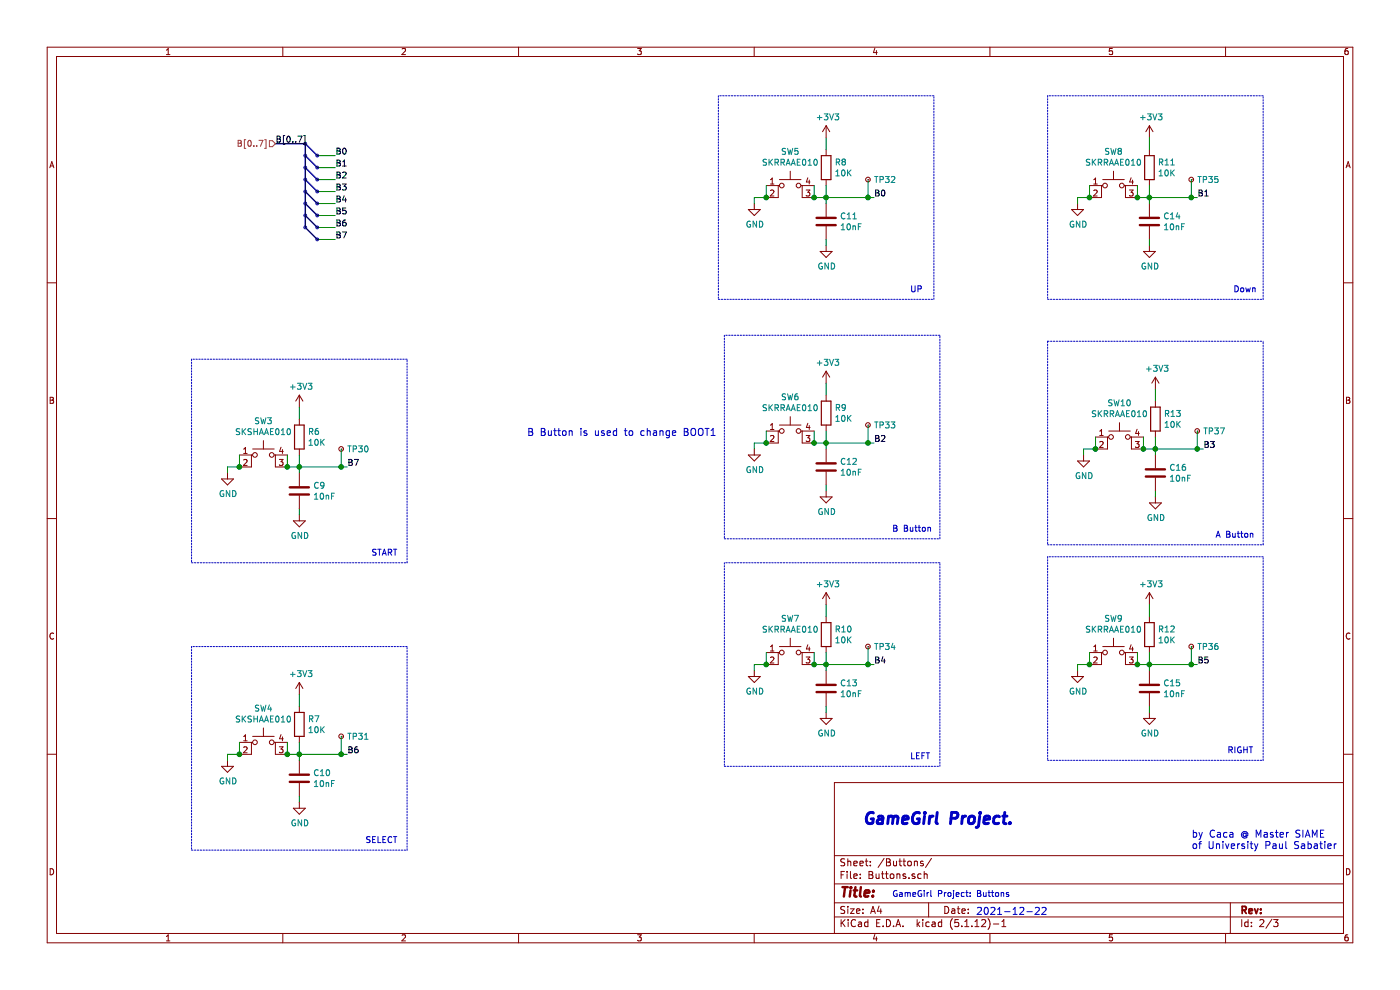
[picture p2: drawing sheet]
EESchema Schematic File Version 4
EELAYER 30 0
EELAYER END
$Descr A4 11693 8268
encoding utf-8
Sheet 2 3
Title ""
Date ""
Rev ""
Comp ""
Comment1 ""
Comment2 ""
Comment3 ""
Comment4 ""
$EndDescr
Text HLabel 2300 1200 0    50   Input ~ 0
B[0..7]
Wire Bus Line
	2300 1200 2550 1200
Entry Bus Bus
	2550 1200 2650 1300
Wire Wire Line
	2650 1300 2800 1300
Entry Bus Bus
	2550 1300 2650 1400
Wire Wire Line
	2650 1400 2800 1400
Entry Bus Bus
	2550 1400 2650 1500
Wire Wire Line
	2650 1500 2800 1500
Entry Bus Bus
	2550 1500 2650 1600
Wire Wire Line
	2650 1600 2800 1600
Entry Bus Bus
	2550 1600 2650 1700
Wire Wire Line
	2650 1700 2800 1700
Entry Bus Bus
	2550 1700 2650 1800
Wire Wire Line
	2650 1800 2800 1800
Entry Bus Bus
	2550 1800 2650 1900
Wire Wire Line
	2650 1900 2800 1900
Entry Bus Bus
	2550 1900 2650 2000
Wire Wire Line
	2650 2000 2800 2000
Text Label 2800 1300 0    50   ~ 0
B0
Text Label 2800 1400 0    50   ~ 0
B1
Text Label 2800 1500 0    50   ~ 0
B2
Text Label 2800 1600 0    50   ~ 0
B3
Text Label 2800 1700 0    50   ~ 0
B4
Text Label 2800 1800 0    50   ~ 0
B5
Text Label 2800 1900 0    50   ~ 0
B6
Text Label 2800 2000 0    50   ~ 0
B7
$Comp
L Switch:SW_MEC_5E SW5
U 1 1
P 6600 1650
F 0 "SW5" H 6600 2035 50  0000 C CNN
F 1 "SKRRAAE010" H 6600 1944 50  0000 C CNN
F 2 "GameGirl:SKRR" H 6600 1950 50  0001 C CNN
F 3 "http://www.apem.com/int/index.php?controller=attachment&id_attachment=1371" H 6600 1950 50  0001 C CNN
	1    6600 1650
	1    0    0    -1  
$EndComp
Wire Wire Line
	6400 1650 6400 1550
Wire Wire Line
	6800 1650 6800 1550
Wire Wire Line
	6400 1650 6300 1650
Wire Wire Line
	6300 1650 6300 1700
Connection ~ 6400 1650
$Comp
L power:GND #PWR037
U 1 1
P 6300 1700
F 0 "#PWR037" H 6300 1450 50  0001 C CNN
F 1 "GND" H 6305 1527 50  0000 C CNN
F 2 "" H 6300 1700 50  0001 C CNN
F 3 "" H 6300 1700 50  0001 C CNN
	1    6300 1700
	1    0    0    -1  
$EndComp
$Comp
L Device:R R8
U 1 1
P 6900 1400
F 0 "R8" H 6970 1446 50  0000 L CNN
F 1 "10K" H 6970 1355 50  0000 L CNN
F 2 "Resistor_SMD:R_0603_1608Metric_Pad0.98x0.95mm_HandSolder" V 6830 1400 50  0001 C CNN
F 3 "~" H 6900 1400 50  0001 C CNN
	1    6900 1400
	1    0    0    -1  
$EndComp
Wire Wire Line
	6900 1550 6900 1650
Wire Wire Line
	6900 1250 6900 1150
$Comp
L Device:C C11
U 1 1
P 6900 1850
F 0 "C11" H 7015 1896 50  0000 L CNN
F 1 "10nF" H 7015 1805 50  0000 L CNN
F 2 "Capacitor_SMD:C_0603_1608Metric_Pad1.08x0.95mm_HandSolder" H 6938 1700 50  0001 C CNN
F 3 "~" H 6900 1850 50  0001 C CNN
	1    6900 1850
	1    0    0    -1  
$EndComp
Wire Wire Line
	6900 1650 6900 1700
Connection ~ 6900 1650
$Comp
L power:GND #PWR041
U 1 1
P 6900 2050
F 0 "#PWR041" H 6900 1800 50  0001 C CNN
F 1 "GND" H 6905 1877 50  0000 C CNN
F 2 "" H 6900 2050 50  0001 C CNN
F 3 "" H 6900 2050 50  0001 C CNN
	1    6900 2050
	1    0    0    -1  
$EndComp
Wire Wire Line
	6900 2000 6900 2050
Connection ~ 6800 1650
Wire Wire Line
	6800 1650 6900 1650
Wire Wire Line
	6900 1650 7250 1650
Text Label 7300 1650 0    50   ~ 0
B0
$Comp
L Switch:SW_MEC_5E SW6
U 1 1
P 6600 3700
F 0 "SW6" H 6600 4085 50  0000 C CNN
F 1 "SKRRAAE010" H 6600 3994 50  0000 C CNN
F 2 "GameGirl:SKRR" H 6600 4000 50  0001 C CNN
F 3 "http://www.apem.com/int/index.php?controller=attachment&id_attachment=1371" H 6600 4000 50  0001 C CNN
	1    6600 3700
	1    0    0    -1  
$EndComp
Wire Wire Line
	6400 3700 6400 3600
Wire Wire Line
	6800 3700 6800 3600
Wire Wire Line
	6400 3700 6300 3700
Wire Wire Line
	6300 3700 6300 3750
Connection ~ 6400 3700
$Comp
L power:GND #PWR038
U 1 1
P 6300 3750
F 0 "#PWR038" H 6300 3500 50  0001 C CNN
F 1 "GND" H 6305 3577 50  0000 C CNN
F 2 "" H 6300 3750 50  0001 C CNN
F 3 "" H 6300 3750 50  0001 C CNN
	1    6300 3750
	1    0    0    -1  
$EndComp
$Comp
L Device:R R9
U 1 1
P 6900 3450
F 0 "R9" H 6970 3496 50  0000 L CNN
F 1 "10K" H 6970 3405 50  0000 L CNN
F 2 "Resistor_SMD:R_0603_1608Metric_Pad0.98x0.95mm_HandSolder" V 6830 3450 50  0001 C CNN
F 3 "~" H 6900 3450 50  0001 C CNN
	1    6900 3450
	1    0    0    -1  
$EndComp
Wire Wire Line
	6900 3600 6900 3700
Wire Wire Line
	6900 3300 6900 3200
$Comp
L Device:C C12
U 1 1
P 6900 3900
F 0 "C12" H 7015 3946 50  0000 L CNN
F 1 "10nF" H 7015 3855 50  0000 L CNN
F 2 "Capacitor_SMD:C_0603_1608Metric_Pad1.08x0.95mm_HandSolder" H 6938 3750 50  0001 C CNN
F 3 "~" H 6900 3900 50  0001 C CNN
	1    6900 3900
	1    0    0    -1  
$EndComp
Wire Wire Line
	6900 3700 6900 3750
Connection ~ 6900 3700
$Comp
L power:GND #PWR043
U 1 1
P 6900 4100
F 0 "#PWR043" H 6900 3850 50  0001 C CNN
F 1 "GND" H 6905 3927 50  0000 C CNN
F 2 "" H 6900 4100 50  0001 C CNN
F 3 "" H 6900 4100 50  0001 C CNN
	1    6900 4100
	1    0    0    -1  
$EndComp
Wire Wire Line
	6900 4050 6900 4100
Connection ~ 6800 3700
Wire Wire Line
	6800 3700 6900 3700
Wire Wire Line
	6900 3700 7250 3700
Text Label 7300 3700 0    50   ~ 0
B2
$Comp
L Switch:SW_MEC_5E SW7
U 1 1
P 6600 5550
F 0 "SW7" H 6600 5935 50  0000 C CNN
F 1 "SKRRAAE010" H 6600 5844 50  0000 C CNN
F 2 "GameGirl:SKRR" H 6600 5850 50  0001 C CNN
F 3 "http://www.apem.com/int/index.php?controller=attachment&id_attachment=1371" H 6600 5850 50  0001 C CNN
	1    6600 5550
	1    0    0    -1  
$EndComp
Wire Wire Line
	6400 5550 6400 5450
Wire Wire Line
	6800 5550 6800 5450
Wire Wire Line
	6400 5550 6300 5550
Wire Wire Line
	6300 5550 6300 5600
Connection ~ 6400 5550
$Comp
L power:GND #PWR039
U 1 1
P 6300 5600
F 0 "#PWR039" H 6300 5350 50  0001 C CNN
F 1 "GND" H 6305 5427 50  0000 C CNN
F 2 "" H 6300 5600 50  0001 C CNN
F 3 "" H 6300 5600 50  0001 C CNN
	1    6300 5600
	1    0    0    -1  
$EndComp
$Comp
L Device:R R10
U 1 1
P 6900 5300
F 0 "R10" H 6970 5346 50  0000 L CNN
F 1 "10K" H 6970 5255 50  0000 L CNN
F 2 "Resistor_SMD:R_0603_1608Metric_Pad0.98x0.95mm_HandSolder" V 6830 5300 50  0001 C CNN
F 3 "~" H 6900 5300 50  0001 C CNN
	1    6900 5300
	1    0    0    -1  
$EndComp
Wire Wire Line
	6900 5450 6900 5550
Wire Wire Line
	6900 5150 6900 5050
$Comp
L Device:C C13
U 1 1
P 6900 5750
F 0 "C13" H 7015 5796 50  0000 L CNN
F 1 "10nF" H 7015 5705 50  0000 L CNN
F 2 "Capacitor_SMD:C_0603_1608Metric_Pad1.08x0.95mm_HandSolder" H 6938 5600 50  0001 C CNN
F 3 "~" H 6900 5750 50  0001 C CNN
	1    6900 5750
	1    0    0    -1  
$EndComp
Wire Wire Line
	6900 5550 6900 5600
Connection ~ 6900 5550
$Comp
L power:GND #PWR045
U 1 1
P 6900 5950
F 0 "#PWR045" H 6900 5700 50  0001 C CNN
F 1 "GND" H 6905 5777 50  0000 C CNN
F 2 "" H 6900 5950 50  0001 C CNN
F 3 "" H 6900 5950 50  0001 C CNN
	1    6900 5950
	1    0    0    -1  
$EndComp
Wire Wire Line
	6900 5900 6900 5950
Connection ~ 6800 5550
Wire Wire Line
	6800 5550 6900 5550
Wire Wire Line
	6900 5550 7250 5550
Text Label 7300 5550 0    50   ~ 0
B4
$Comp
L Switch:SW_MEC_5E SW8
U 1 1
P 9300 1650
F 0 "SW8" H 9300 2035 50  0000 C CNN
F 1 "SKRRAAE010" H 9300 1944 50  0000 C CNN
F 2 "GameGirl:SKRR" H 9300 1950 50  0001 C CNN
F 3 "http://www.apem.com/int/index.php?controller=attachment&id_attachment=1371" H 9300 1950 50  0001 C CNN
	1    9300 1650
	1    0    0    -1  
$EndComp
Wire Wire Line
	9100 1650 9100 1550
Wire Wire Line
	9500 1650 9500 1550
Wire Wire Line
	9100 1650 9000 1650
Wire Wire Line
	9000 1650 9000 1700
Connection ~ 9100 1650
$Comp
L power:GND #PWR046
U 1 1
P 9000 1700
F 0 "#PWR046" H 9000 1450 50  0001 C CNN
F 1 "GND" H 9005 1527 50  0000 C CNN
F 2 "" H 9000 1700 50  0001 C CNN
F 3 "" H 9000 1700 50  0001 C CNN
	1    9000 1700
	1    0    0    -1  
$EndComp
$Comp
L Device:R R11
U 1 1
P 9600 1400
F 0 "R11" H 9670 1446 50  0000 L CNN
F 1 "10K" H 9670 1355 50  0000 L CNN
F 2 "Resistor_SMD:R_0603_1608Metric_Pad0.98x0.95mm_HandSolder" V 9530 1400 50  0001 C CNN
F 3 "~" H 9600 1400 50  0001 C CNN
	1    9600 1400
	1    0    0    -1  
$EndComp
Wire Wire Line
	9600 1550 9600 1650
Wire Wire Line
	9600 1250 9600 1150
$Comp
L Device:C C14
U 1 1
P 9600 1850
F 0 "C14" H 9715 1896 50  0000 L CNN
F 1 "10nF" H 9715 1805 50  0000 L CNN
F 2 "Capacitor_SMD:C_0603_1608Metric_Pad1.08x0.95mm_HandSolder" H 9638 1700 50  0001 C CNN
F 3 "~" H 9600 1850 50  0001 C CNN
	1    9600 1850
	1    0    0    -1  
$EndComp
Wire Wire Line
	9600 1650 9600 1700
Connection ~ 9600 1650
$Comp
L power:GND #PWR050
U 1 1
P 9600 2050
F 0 "#PWR050" H 9600 1800 50  0001 C CNN
F 1 "GND" H 9605 1877 50  0000 C CNN
F 2 "" H 9600 2050 50  0001 C CNN
F 3 "" H 9600 2050 50  0001 C CNN
	1    9600 2050
	1    0    0    -1  
$EndComp
Wire Wire Line
	9600 2000 9600 2050
Connection ~ 9500 1650
Wire Wire Line
	9500 1650 9600 1650
Wire Wire Line
	9600 1650 9950 1650
Text Label 10000 1650 0    50   ~ 0
B1
$Comp
L Switch:SW_MEC_5E SW10
U 1 1
P 9350 3750
F 0 "SW10" H 9350 4135 50  0000 C CNN
F 1 "SKRRAAE010" H 9350 4044 50  0000 C CNN
F 2 "GameGirl:SKRR" H 9350 4050 50  0001 C CNN
F 3 "http://www.apem.com/int/index.php?controller=attachment&id_attachment=1371" H 9350 4050 50  0001 C CNN
	1    9350 3750
	1    0    0    -1  
$EndComp
Wire Wire Line
	9150 3750 9150 3650
Wire Wire Line
	9550 3750 9550 3650
Wire Wire Line
	9150 3750 9050 3750
Wire Wire Line
	9050 3750 9050 3800
Connection ~ 9150 3750
$Comp
L power:GND #PWR048
U 1 1
P 9050 3800
F 0 "#PWR048" H 9050 3550 50  0001 C CNN
F 1 "GND" H 9055 3627 50  0000 C CNN
F 2 "" H 9050 3800 50  0001 C CNN
F 3 "" H 9050 3800 50  0001 C CNN
	1    9050 3800
	1    0    0    -1  
$EndComp
$Comp
L Device:R R13
U 1 1
P 9650 3500
F 0 "R13" H 9720 3546 50  0000 L CNN
F 1 "10K" H 9720 3455 50  0000 L CNN
F 2 "Resistor_SMD:R_0603_1608Metric_Pad0.98x0.95mm_HandSolder" V 9580 3500 50  0001 C CNN
F 3 "~" H 9650 3500 50  0001 C CNN
	1    9650 3500
	1    0    0    -1  
$EndComp
Wire Wire Line
	9650 3650 9650 3750
Wire Wire Line
	9650 3350 9650 3250
$Comp
L Device:C C16
U 1 1
P 9650 3950
F 0 "C16" H 9765 3996 50  0000 L CNN
F 1 "10nF" H 9765 3905 50  0000 L CNN
F 2 "Capacitor_SMD:C_0603_1608Metric_Pad1.08x0.95mm_HandSolder" H 9688 3800 50  0001 C CNN
F 3 "~" H 9650 3950 50  0001 C CNN
	1    9650 3950
	1    0    0    -1  
$EndComp
Wire Wire Line
	9650 3750 9650 3800
Connection ~ 9650 3750
$Comp
L power:GND #PWR054
U 1 1
P 9650 4150
F 0 "#PWR054" H 9650 3900 50  0001 C CNN
F 1 "GND" H 9655 3977 50  0000 C CNN
F 2 "" H 9650 4150 50  0001 C CNN
F 3 "" H 9650 4150 50  0001 C CNN
	1    9650 4150
	1    0    0    -1  
$EndComp
Wire Wire Line
	9650 4100 9650 4150
Connection ~ 9550 3750
Wire Wire Line
	9550 3750 9650 3750
Wire Wire Line
	9650 3750 10000 3750
Text Label 10050 3750 0    50   ~ 0
B3
$Comp
L Switch:SW_MEC_5E SW9
U 1 1
P 9300 5550
F 0 "SW9" H 9300 5935 50  0000 C CNN
F 1 "SKRRAAE010" H 9300 5844 50  0000 C CNN
F 2 "GameGirl:SKRR" H 9300 5850 50  0001 C CNN
F 3 "http://www.apem.com/int/index.php?controller=attachment&id_attachment=1371" H 9300 5850 50  0001 C CNN
	1    9300 5550
	1    0    0    -1  
$EndComp
Wire Wire Line
	9100 5550 9100 5450
Wire Wire Line
	9500 5550 9500 5450
Wire Wire Line
	9100 5550 9000 5550
Wire Wire Line
	9000 5550 9000 5600
Connection ~ 9100 5550
$Comp
L power:GND #PWR047
U 1 1
P 9000 5600
F 0 "#PWR047" H 9000 5350 50  0001 C CNN
F 1 "GND" H 9005 5427 50  0000 C CNN
F 2 "" H 9000 5600 50  0001 C CNN
F 3 "" H 9000 5600 50  0001 C CNN
	1    9000 5600
	1    0    0    -1  
$EndComp
$Comp
L Device:R R12
U 1 1
P 9600 5300
F 0 "R12" H 9670 5346 50  0000 L CNN
F 1 "10K" H 9670 5255 50  0000 L CNN
F 2 "Resistor_SMD:R_0603_1608Metric_Pad0.98x0.95mm_HandSolder" V 9530 5300 50  0001 C CNN
F 3 "~" H 9600 5300 50  0001 C CNN
	1    9600 5300
	1    0    0    -1  
$EndComp
Wire Wire Line
	9600 5450 9600 5550
Wire Wire Line
	9600 5150 9600 5050
$Comp
L Device:C C15
U 1 1
P 9600 5750
F 0 "C15" H 9715 5796 50  0000 L CNN
F 1 "10nF" H 9715 5705 50  0000 L CNN
F 2 "Capacitor_SMD:C_0603_1608Metric_Pad1.08x0.95mm_HandSolder" H 9638 5600 50  0001 C CNN
F 3 "~" H 9600 5750 50  0001 C CNN
	1    9600 5750
	1    0    0    -1  
$EndComp
Wire Wire Line
	9600 5550 9600 5600
Connection ~ 9600 5550
$Comp
L power:GND #PWR052
U 1 1
P 9600 5950
F 0 "#PWR052" H 9600 5700 50  0001 C CNN
F 1 "GND" H 9605 5777 50  0000 C CNN
F 2 "" H 9600 5950 50  0001 C CNN
F 3 "" H 9600 5950 50  0001 C CNN
	1    9600 5950
	1    0    0    -1  
$EndComp
Wire Wire Line
	9600 5900 9600 5950
Connection ~ 9500 5550
Wire Wire Line
	9500 5550 9600 5550
Wire Wire Line
	9600 5550 9950 5550
Text Label 10000 5550 0    50   ~ 0
B5
$Comp
L Switch:SW_MEC_5E SW4
U 1 1
P 2200 6300
F 0 "SW4" H 2200 6685 50  0000 C CNN
F 1 "SKSHAAE010" H 2200 6594 50  0000 C CNN
F 2 "GameGirl:SKSHAAE010" H 2200 6600 50  0001 C CNN
F 3 "http://www.apem.com/int/index.php?controller=attachment&id_attachment=1371" H 2200 6600 50  0001 C CNN
	1    2200 6300
	1    0    0    -1  
$EndComp
Wire Wire Line
	2000 6300 2000 6200
Wire Wire Line
	2400 6300 2400 6200
Wire Wire Line
	2000 6300 1900 6300
Wire Wire Line
	1900 6300 1900 6350
Connection ~ 2000 6300
$Comp
L power:GND #PWR032
U 1 1
P 1900 6350
F 0 "#PWR032" H 1900 6100 50  0001 C CNN
F 1 "GND" H 1905 6177 50  0000 C CNN
F 2 "" H 1900 6350 50  0001 C CNN
F 3 "" H 1900 6350 50  0001 C CNN
	1    1900 6350
	1    0    0    -1  
$EndComp
$Comp
L Device:R R7
U 1 1
P 2500 6050
F 0 "R7" H 2570 6096 50  0000 L CNN
F 1 "10K" H 2570 6005 50  0000 L CNN
F 2 "Resistor_SMD:R_0603_1608Metric_Pad0.98x0.95mm_HandSolder" V 2430 6050 50  0001 C CNN
F 3 "~" H 2500 6050 50  0001 C CNN
	1    2500 6050
	1    0    0    -1  
$EndComp
Wire Wire Line
	2500 6200 2500 6300
Wire Wire Line
	2500 5900 2500 5800
$Comp
L Device:C C10
U 1 1
P 2500 6500
F 0 "C10" H 2615 6546 50  0000 L CNN
F 1 "10nF" H 2615 6455 50  0000 L CNN
F 2 "Capacitor_SMD:C_0603_1608Metric_Pad1.08x0.95mm_HandSolder" H 2538 6350 50  0001 C CNN
F 3 "~" H 2500 6500 50  0001 C CNN
	1    2500 6500
	1    0    0    -1  
$EndComp
Wire Wire Line
	2500 6300 2500 6350
Connection ~ 2500 6300
$Comp
L power:GND #PWR036
U 1 1
P 2500 6700
F 0 "#PWR036" H 2500 6450 50  0001 C CNN
F 1 "GND" H 2505 6527 50  0000 C CNN
F 2 "" H 2500 6700 50  0001 C CNN
F 3 "" H 2500 6700 50  0001 C CNN
	1    2500 6700
	1    0    0    -1  
$EndComp
Wire Wire Line
	2500 6650 2500 6700
Connection ~ 2400 6300
Wire Wire Line
	2400 6300 2500 6300
Wire Wire Line
	2500 6300 2850 6300
Text Label 2900 6300 0    50   ~ 0
B6
$Comp
L Switch:SW_MEC_5E SW3
U 1 1
P 2200 3900
F 0 "SW3" H 2200 4285 50  0000 C CNN
F 1 "SKSHAAE010" H 2200 4194 50  0000 C CNN
F 2 "GameGirl:SKSHAAE010" H 2200 4200 50  0001 C CNN
F 3 "http://www.apem.com/int/index.php?controller=attachment&id_attachment=1371" H 2200 4200 50  0001 C CNN
	1    2200 3900
	1    0    0    -1  
$EndComp
Wire Wire Line
	2000 3900 2000 3800
Wire Wire Line
	2400 3900 2400 3800
Wire Wire Line
	2000 3900 1900 3900
Wire Wire Line
	1900 3900 1900 3950
Connection ~ 2000 3900
$Comp
L power:GND #PWR031
U 1 1
P 1900 3950
F 0 "#PWR031" H 1900 3700 50  0001 C CNN
F 1 "GND" H 1905 3777 50  0000 C CNN
F 2 "" H 1900 3950 50  0001 C CNN
F 3 "" H 1900 3950 50  0001 C CNN
	1    1900 3950
	1    0    0    -1  
$EndComp
$Comp
L Device:R R6
U 1 1
P 2500 3650
F 0 "R6" H 2570 3696 50  0000 L CNN
F 1 "10K" H 2570 3605 50  0000 L CNN
F 2 "Resistor_SMD:R_0603_1608Metric_Pad0.98x0.95mm_HandSolder" V 2430 3650 50  0001 C CNN
F 3 "~" H 2500 3650 50  0001 C CNN
	1    2500 3650
	1    0    0    -1  
$EndComp
Wire Wire Line
	2500 3800 2500 3900
Wire Wire Line
	2500 3500 2500 3400
$Comp
L Device:C C9
U 1 1
P 2500 4100
F 0 "C9" H 2615 4146 50  0000 L CNN
F 1 "10nF" H 2615 4055 50  0000 L CNN
F 2 "Capacitor_SMD:C_0603_1608Metric_Pad1.08x0.95mm_HandSolder" H 2538 3950 50  0001 C CNN
F 3 "~" H 2500 4100 50  0001 C CNN
	1    2500 4100
	1    0    0    -1  
$EndComp
Wire Wire Line
	2500 3900 2500 3950
Connection ~ 2500 3900
$Comp
L power:GND #PWR034
U 1 1
P 2500 4300
F 0 "#PWR034" H 2500 4050 50  0001 C CNN
F 1 "GND" H 2505 4127 50  0000 C CNN
F 2 "" H 2500 4300 50  0001 C CNN
F 3 "" H 2500 4300 50  0001 C CNN
	1    2500 4300
	1    0    0    -1  
$EndComp
Wire Wire Line
	2500 4250 2500 4300
Connection ~ 2400 3900
Wire Wire Line
	2400 3900 2500 3900
Wire Wire Line
	2500 3900 2850 3900
Text Label 2900 3900 0    50   ~ 0
B7
Text Label 2300 1200 0    50   ~ 0
B[0..7]
$Comp
L Connector:TestPoint_Small TP32
U 1 1
P 7250 1500
F 0 "TP32" H 7298 1500 50  0000 L CNN
F 1 "TestPoint_Small" H 7298 1455 50  0001 L CNN
F 2 "TestPoint:TestPoint_Pad_D1.0mm" H 7450 1500 50  0001 C CNN
F 3 "~" H 7450 1500 50  0001 C CNN
	1    7250 1500
	1    0    0    -1  
$EndComp
Wire Wire Line
	7250 1650 7250 1500
Connection ~ 7250 1650
Wire Wire Line
	7250 1650 7300 1650
$Comp
L Connector:TestPoint_Small TP37
U 1 1
P 10000 3600
F 0 "TP37" H 10048 3600 50  0000 L CNN
F 1 "TestPoint_Small" H 10048 3555 50  0001 L CNN
F 2 "TestPoint:TestPoint_Pad_D1.0mm" H 10200 3600 50  0001 C CNN
F 3 "~" H 10200 3600 50  0001 C CNN
	1    10000 3600
	1    0    0    -1  
$EndComp
$Comp
L Connector:TestPoint_Small TP33
U 1 1
P 7250 3550
F 0 "TP33" H 7298 3550 50  0000 L CNN
F 1 "TestPoint_Small" H 7298 3505 50  0001 L CNN
F 2 "TestPoint:TestPoint_Pad_D1.0mm" H 7450 3550 50  0001 C CNN
F 3 "~" H 7450 3550 50  0001 C CNN
	1    7250 3550
	1    0    0    -1  
$EndComp
$Comp
L Connector:TestPoint_Small TP34
U 1 1
P 7250 5400
F 0 "TP34" H 7298 5400 50  0000 L CNN
F 1 "TestPoint_Small" H 7298 5355 50  0001 L CNN
F 2 "TestPoint:TestPoint_Pad_D1.0mm" H 7450 5400 50  0001 C CNN
F 3 "~" H 7450 5400 50  0001 C CNN
	1    7250 5400
	1    0    0    -1  
$EndComp
Wire Wire Line
	7250 5550 7250 5400
$Comp
L Connector:TestPoint_Small TP36
U 1 1
P 9950 5400
F 0 "TP36" H 9998 5400 50  0000 L CNN
F 1 "TestPoint_Small" H 9998 5355 50  0001 L CNN
F 2 "TestPoint:TestPoint_Pad_D1.0mm" H 10150 5400 50  0001 C CNN
F 3 "~" H 10150 5400 50  0001 C CNN
	1    9950 5400
	1    0    0    -1  
$EndComp
Wire Wire Line
	9950 5550 9950 5400
$Comp
L Connector:TestPoint_Small TP30
U 1 1
P 2850 3750
F 0 "TP30" H 2898 3750 50  0000 L CNN
F 1 "TestPoint_Small" H 2898 3705 50  0001 L CNN
F 2 "TestPoint:TestPoint_Pad_D1.0mm" H 3050 3750 50  0001 C CNN
F 3 "~" H 3050 3750 50  0001 C CNN
	1    2850 3750
	1    0    0    -1  
$EndComp
$Comp
L Connector:TestPoint_Small TP31
U 1 1
P 2850 6150
F 0 "TP31" H 2898 6150 50  0000 L CNN
F 1 "TestPoint_Small" H 2898 6105 50  0001 L CNN
F 2 "TestPoint:TestPoint_Pad_D1.0mm" H 3050 6150 50  0001 C CNN
F 3 "~" H 3050 6150 50  0001 C CNN
	1    2850 6150
	1    0    0    -1  
$EndComp
$Comp
L Connector:TestPoint_Small TP35
U 1 1
P 9950 1500
F 0 "TP35" H 9998 1500 50  0000 L CNN
F 1 "TestPoint_Small" H 9998 1455 50  0001 L CNN
F 2 "TestPoint:TestPoint_Pad_D1.0mm" H 10150 1500 50  0001 C CNN
F 3 "~" H 10150 1500 50  0001 C CNN
	1    9950 1500
	1    0    0    -1  
$EndComp
Wire Wire Line
	7250 5550 7300 5550
Connection ~ 7250 5550
Wire Wire Line
	9950 5550 10000 5550
Connection ~ 9950 5550
Wire Wire Line
	10000 3750 10000 3600
Connection ~ 10000 3750
Wire Wire Line
	10000 3750 10050 3750
Wire Wire Line
	7250 3700 7250 3550
Connection ~ 7250 3700
Wire Wire Line
	7250 3700 7300 3700
Wire Wire Line
	2850 6300 2850 6150
Connection ~ 2850 6300
Wire Wire Line
	2850 6300 2900 6300
Wire Wire Line
	2850 3900 2850 3750
Connection ~ 2850 3900
Wire Wire Line
	2850 3900 2900 3900
Wire Wire Line
	9950 1650 9950 1500
Connection ~ 9950 1650
Wire Wire Line
	9950 1650 10000 1650
Wire Notes Line
	6000 2500 7800 2500
Wire Notes Line
	7800 2500 7800 800 
Wire Notes Line
	7800 800  6000 800 
Wire Notes Line
	6000 800  6000 2500
Wire Notes Line
	6050 4500 7850 4500
Wire Notes Line
	7850 4500 7850 2800
Wire Notes Line
	7850 2800 6050 2800
Wire Notes Line
	6050 2800 6050 4500
Text Notes 7450 4450 0    50   ~ 0
B Button
Wire Notes Line
	8750 4550 10550 4550
Wire Notes Line
	10550 4550 10550 2850
Wire Notes Line
	8750 2850 8750 4550
Text Notes 10150 4500 0    50   ~ 0
A Button
Wire Notes Line
	1600 5400 1600 7100
Wire Notes Line
	3400 5400 1600 5400
Wire Notes Line
	3400 7100 3400 5400
Wire Notes Line
	1600 7100 3400 7100
Wire Notes Line
	1600 3000 1600 4700
Wire Notes Line
	3400 3000 1600 3000
Wire Notes Line
	3400 4700 3400 3000
Wire Notes Line
	1600 4700 3400 4700
Wire Notes Line
	6050 4700 6050 6400
Wire Notes Line
	7850 4700 6050 4700
Wire Notes Line
	7850 6400 7850 4700
Wire Notes Line
	6050 6400 7850 6400
Wire Notes Line
	8750 4650 8750 6350
Wire Notes Line
	10550 4650 8750 4650
Wire Notes Line
	10550 6350 10550 4650
Wire Notes Line
	8750 6350 10550 6350
Text Notes 3100 4650 0    50   ~ 0
START
Text Notes 3050 7050 0    50   ~ 0
SELECT
Wire Notes Line
	8750 2500 10550 2500
Wire Notes Line
	10550 2500 10550 800 
Wire Notes Line
	10550 800  8750 800 
Wire Notes Line
	8750 800  8750 2500
Text Notes 7600 2450 0    50   ~ 0
UP
Text Notes 10300 2450 0    50   ~ 0
Down
Text Notes 7600 6350 0    50   ~ 0
LEFT
Text Notes 10250 6300 0    50   ~ 0
RIGHT
Text Notes 7450 7500 0    50   ~ 0
GameGirl Project: Buttons\n
Text Notes 7200 6900 0    94   Italic 19
GameGirl Project.
Text Notes 8150 7650 0    59   ~ 0
2021-12-22
Text Notes 9950 7100 0    59   ~ 0
by Caca @ Master SIAME \nof University Paul Sabatier
Text Notes 4400 3650 0    59   ~ 0
B Button is used to change BOOT1
$Comp
L power:+3V3 #PWR0101
U 1 1
P 6900 1150
F 0 "#PWR0101" H 6900 1000 50  0001 C CNN
F 1 "+3V3" H 6915 1323 50  0000 C CNN
F 2 "" H 6900 1150 50  0001 C CNN
F 3 "" H 6900 1150 50  0001 C CNN
	1    6900 1150
	1    0    0    -1  
$EndComp
$Comp
L power:+3V3 #PWR0102
U 1 1
P 9600 1150
F 0 "#PWR0102" H 9600 1000 50  0001 C CNN
F 1 "+3V3" H 9615 1323 50  0000 C CNN
F 2 "" H 9600 1150 50  0001 C CNN
F 3 "" H 9600 1150 50  0001 C CNN
	1    9600 1150
	1    0    0    -1  
$EndComp
$Comp
L power:+3V3 #PWR0103
U 1 1
P 9650 3250
F 0 "#PWR0103" H 9650 3100 50  0001 C CNN
F 1 "+3V3" H 9665 3423 50  0000 C CNN
F 2 "" H 9650 3250 50  0001 C CNN
F 3 "" H 9650 3250 50  0001 C CNN
	1    9650 3250
	1    0    0    -1  
$EndComp
Wire Notes Line
	8750 2850 10550 2850
$Comp
L power:+3V3 #PWR0104
U 1 1
P 6900 3200
F 0 "#PWR0104" H 6900 3050 50  0001 C CNN
F 1 "+3V3" H 6915 3373 50  0000 C CNN
F 2 "" H 6900 3200 50  0001 C CNN
F 3 "" H 6900 3200 50  0001 C CNN
	1    6900 3200
	1    0    0    -1  
$EndComp
$Comp
L power:+3V3 #PWR0105
U 1 1
P 9600 5050
F 0 "#PWR0105" H 9600 4900 50  0001 C CNN
F 1 "+3V3" H 9615 5223 50  0000 C CNN
F 2 "" H 9600 5050 50  0001 C CNN
F 3 "" H 9600 5050 50  0001 C CNN
	1    9600 5050
	1    0    0    -1  
$EndComp
$Comp
L power:+3V3 #PWR0106
U 1 1
P 6900 5050
F 0 "#PWR0106" H 6900 4900 50  0001 C CNN
F 1 "+3V3" H 6915 5223 50  0000 C CNN
F 2 "" H 6900 5050 50  0001 C CNN
F 3 "" H 6900 5050 50  0001 C CNN
	1    6900 5050
	1    0    0    -1  
$EndComp
$Comp
L power:+3V3 #PWR0107
U 1 1
P 2500 5800
F 0 "#PWR0107" H 2500 5650 50  0001 C CNN
F 1 "+3V3" H 2515 5973 50  0000 C CNN
F 2 "" H 2500 5800 50  0001 C CNN
F 3 "" H 2500 5800 50  0001 C CNN
	1    2500 5800
	1    0    0    -1  
$EndComp
$Comp
L power:+3V3 #PWR0108
U 1 1
P 2500 3400
F 0 "#PWR0108" H 2500 3250 50  0001 C CNN
F 1 "+3V3" H 2515 3573 50  0000 C CNN
F 2 "" H 2500 3400 50  0001 C CNN
F 3 "" H 2500 3400 50  0001 C CNN
	1    2500 3400
	1    0    0    -1  
$EndComp
Wire Bus Line
	2550 1200 2550 1900
$EndSCHEMATC
